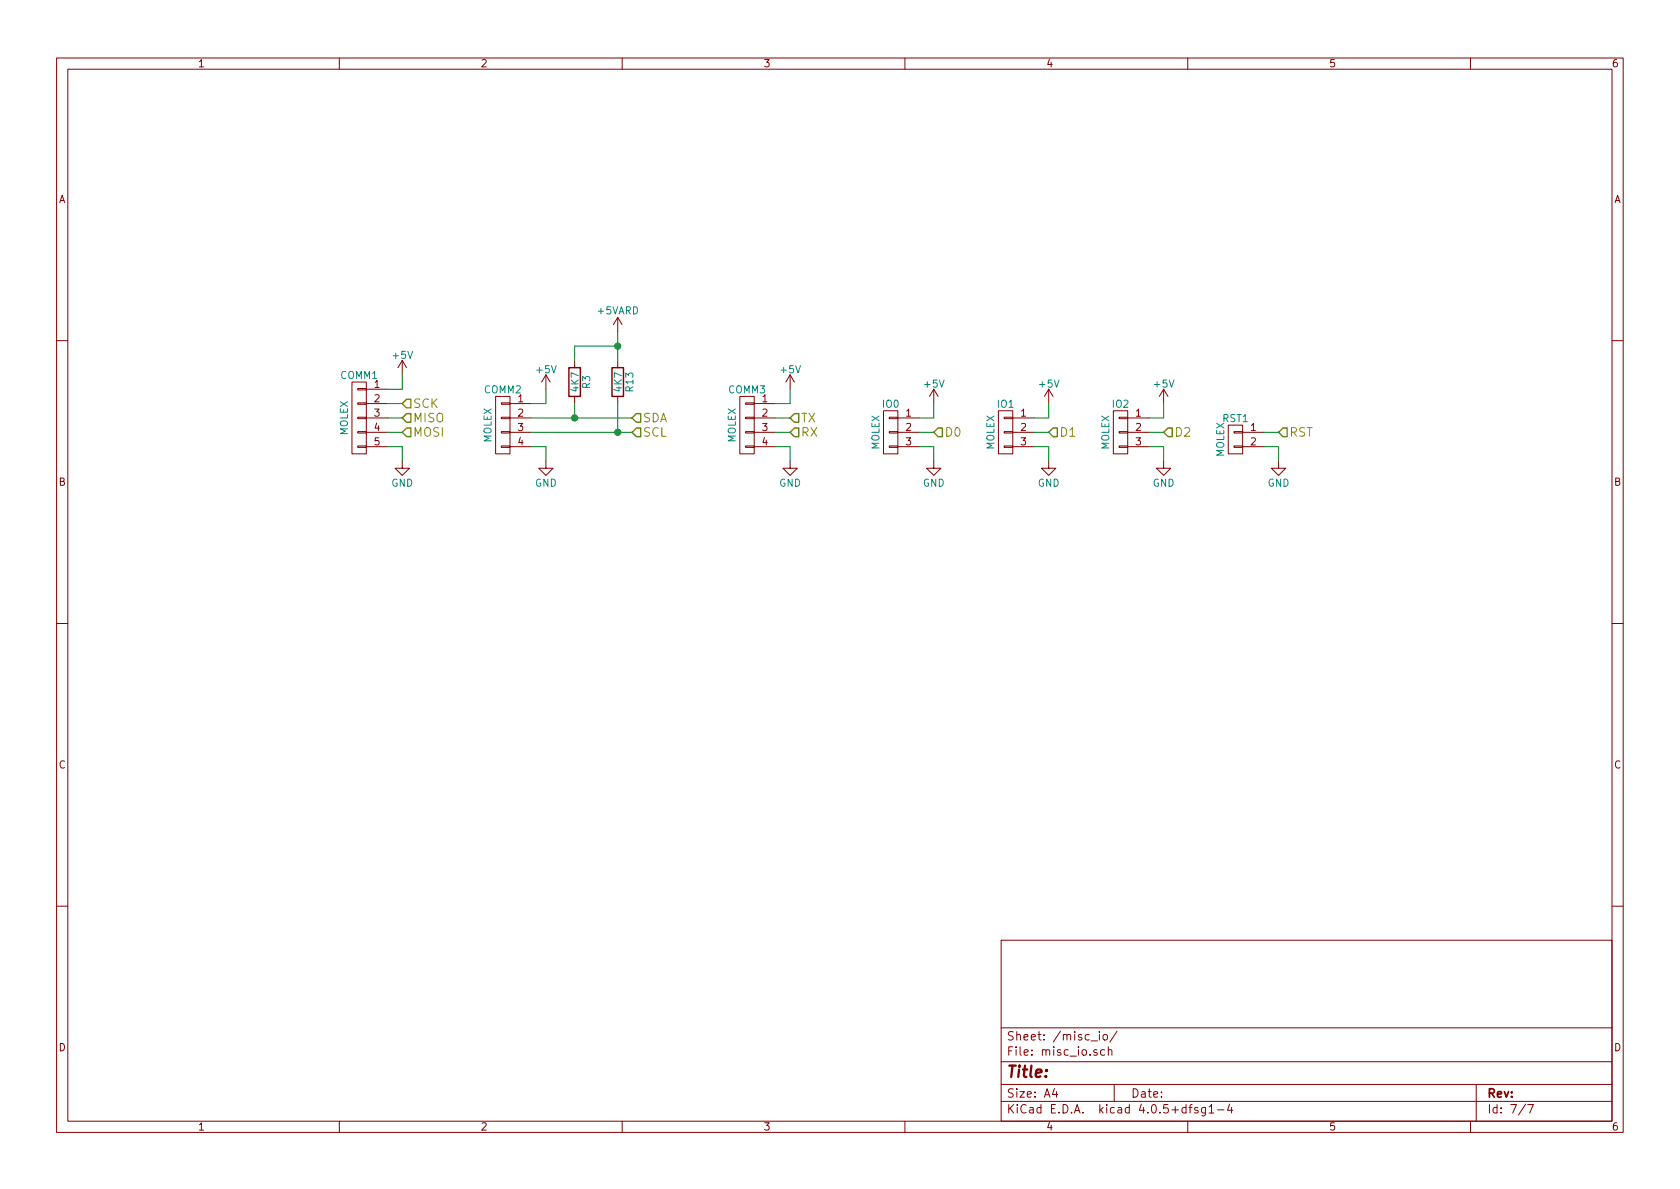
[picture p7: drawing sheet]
EESchema Schematic File Version 2
LIBS:arduino-mini-plug-breakout
EELAYER 25 0
EELAYER END
$Descr A4 11693 8268
encoding utf-8
Sheet 7 7
Title ""
Date ""
Rev ""
Comp ""
Comment1 ""
Comment2 ""
Comment3 ""
Comment4 ""
$EndDescr
$Comp
L CONN_01X04 COMM3
U 1 1
P 5200 2950
F 0 "COMM3" H 5200 3200 50  0000 C CNN
F 1 "MOLEX" V 5300 2950 50  0000 C CNN
F 2 "molex-kk254-pcb-lock:Socket_MOLEX-KK-RM2-54mm_Lock_4pin_straight" H 5200 2950 50  0001 C CNN
F 3 "" H 5200 2950 50  0000 C CNN
	1    5200 2950
	-1   0    0    -1  
$EndComp
$Comp
L CONN_01X04 COMM2
U 1 1
P 3500 2950
F 0 "COMM2" H 3500 3200 50  0000 C CNN
F 1 "MOLEX" V 3600 2950 50  0000 C CNN
F 2 "molex-kk254-pcb-lock:Socket_MOLEX-KK-RM2-54mm_Lock_4pin_straight" H 3500 2950 50  0001 C CNN
F 3 "" H 3500 2950 50  0000 C CNN
	1    3500 2950
	-1   0    0    -1  
$EndComp
Text HLabel 5500 2900 2    60   Input ~ 0
TX
Text HLabel 5500 3000 2    60   Input ~ 0
RX
$Comp
L +5V #PWR066
U 1 1
P 5500 2700
F 0 "#PWR066" H 5500 2550 50  0001 C CNN
F 1 "+5V" H 5500 2840 50  0000 C CNN
F 2 "" H 5500 2700 50  0000 C CNN
F 3 "" H 5500 2700 50  0000 C CNN
	1    5500 2700
	1    0    0    -1  
$EndComp
$Comp
L GND #PWR067
U 1 1
P 3800 3200
F 0 "#PWR067" H 3800 2950 50  0001 C CNN
F 1 "GND" H 3800 3050 50  0000 C CNN
F 2 "" H 3800 3200 50  0000 C CNN
F 3 "" H 3800 3200 50  0000 C CNN
	1    3800 3200
	1    0    0    -1  
$EndComp
$Comp
L GND #PWR068
U 1 1
P 5500 3200
F 0 "#PWR068" H 5500 2950 50  0001 C CNN
F 1 "GND" H 5500 3050 50  0000 C CNN
F 2 "" H 5500 3200 50  0000 C CNN
F 3 "" H 5500 3200 50  0000 C CNN
	1    5500 3200
	1    0    0    -1  
$EndComp
Text HLabel 4400 2900 2    60   Input ~ 0
SDA
Text HLabel 4400 3000 2    60   Input ~ 0
SCL
$Comp
L CONN_01X05 COMM1
U 1 1
P 2500 2900
F 0 "COMM1" H 2500 3200 50  0000 C CNN
F 1 "MOLEX" V 2600 2900 50  0000 C CNN
F 2 "molex-kk254-pcb-lock:Socket_MOLEX-KK-RM2-54mm_Lock_5pin_straight" H 2500 2900 50  0001 C CNN
F 3 "" H 2500 2900 50  0000 C CNN
	1    2500 2900
	-1   0    0    -1  
$EndComp
$Comp
L +5V #PWR069
U 1 1
P 2800 2600
F 0 "#PWR069" H 2800 2450 50  0001 C CNN
F 1 "+5V" H 2800 2740 50  0000 C CNN
F 2 "" H 2800 2600 50  0000 C CNN
F 3 "" H 2800 2600 50  0000 C CNN
	1    2800 2600
	1    0    0    -1  
$EndComp
$Comp
L GND #PWR070
U 1 1
P 2800 3200
F 0 "#PWR070" H 2800 2950 50  0001 C CNN
F 1 "GND" H 2800 3050 50  0000 C CNN
F 2 "" H 2800 3200 50  0000 C CNN
F 3 "" H 2800 3200 50  0000 C CNN
	1    2800 3200
	1    0    0    -1  
$EndComp
Text HLabel 2800 2900 2    60   Input ~ 0
MISO
Text HLabel 2800 3000 2    60   Input ~ 0
MOSI
Text HLabel 2800 2800 2    60   Input ~ 0
SCK
$Comp
L CONN_01X03 IO0
U 1 1
P 6200 3000
F 0 "IO0" H 6200 3200 50  0000 C CNN
F 1 "MOLEX" V 6300 3000 50  0000 C CNN
F 2 "molex-kk254-pcb-lock:Socket_MOLEX-KK-RM2-54mm_Lock_3pin_straight" H 6200 3000 50  0001 C CNN
F 3 "" H 6200 3000 50  0000 C CNN
	1    6200 3000
	-1   0    0    -1  
$EndComp
$Comp
L +5V #PWR071
U 1 1
P 6500 2800
F 0 "#PWR071" H 6500 2650 50  0001 C CNN
F 1 "+5V" H 6500 2940 50  0000 C CNN
F 2 "" H 6500 2800 50  0000 C CNN
F 3 "" H 6500 2800 50  0000 C CNN
	1    6500 2800
	1    0    0    -1  
$EndComp
$Comp
L GND #PWR072
U 1 1
P 6500 3200
F 0 "#PWR072" H 6500 2950 50  0001 C CNN
F 1 "GND" H 6500 3050 50  0000 C CNN
F 2 "" H 6500 3200 50  0000 C CNN
F 3 "" H 6500 3200 50  0000 C CNN
	1    6500 3200
	1    0    0    -1  
$EndComp
Text HLabel 6500 3000 2    60   Input ~ 0
D0
$Comp
L CONN_01X03 IO1
U 1 1
P 7000 3000
F 0 "IO1" H 7000 3200 50  0000 C CNN
F 1 "MOLEX" V 7100 3000 50  0000 C CNN
F 2 "molex-kk254-pcb-lock:Socket_MOLEX-KK-RM2-54mm_Lock_3pin_straight" H 7000 3000 50  0001 C CNN
F 3 "" H 7000 3000 50  0000 C CNN
	1    7000 3000
	-1   0    0    -1  
$EndComp
$Comp
L +5V #PWR073
U 1 1
P 7300 2800
F 0 "#PWR073" H 7300 2650 50  0001 C CNN
F 1 "+5V" H 7300 2940 50  0000 C CNN
F 2 "" H 7300 2800 50  0000 C CNN
F 3 "" H 7300 2800 50  0000 C CNN
	1    7300 2800
	1    0    0    -1  
$EndComp
$Comp
L GND #PWR074
U 1 1
P 7300 3200
F 0 "#PWR074" H 7300 2950 50  0001 C CNN
F 1 "GND" H 7300 3050 50  0000 C CNN
F 2 "" H 7300 3200 50  0000 C CNN
F 3 "" H 7300 3200 50  0000 C CNN
	1    7300 3200
	1    0    0    -1  
$EndComp
Text HLabel 7300 3000 2    60   Input ~ 0
D1
$Comp
L CONN_01X03 IO2
U 1 1
P 7800 3000
F 0 "IO2" H 7800 3200 50  0000 C CNN
F 1 "MOLEX" V 7900 3000 50  0000 C CNN
F 2 "molex-kk254-pcb-lock:Socket_MOLEX-KK-RM2-54mm_Lock_3pin_straight" H 7800 3000 50  0001 C CNN
F 3 "" H 7800 3000 50  0000 C CNN
	1    7800 3000
	-1   0    0    -1  
$EndComp
$Comp
L +5V #PWR075
U 1 1
P 8100 2800
F 0 "#PWR075" H 8100 2650 50  0001 C CNN
F 1 "+5V" H 8100 2940 50  0000 C CNN
F 2 "" H 8100 2800 50  0000 C CNN
F 3 "" H 8100 2800 50  0000 C CNN
	1    8100 2800
	1    0    0    -1  
$EndComp
$Comp
L GND #PWR076
U 1 1
P 8100 3200
F 0 "#PWR076" H 8100 2950 50  0001 C CNN
F 1 "GND" H 8100 3050 50  0000 C CNN
F 2 "" H 8100 3200 50  0000 C CNN
F 3 "" H 8100 3200 50  0000 C CNN
	1    8100 3200
	1    0    0    -1  
$EndComp
Text HLabel 8100 3000 2    60   Input ~ 0
D2
$Comp
L GND #PWR077
U 1 1
P 8900 3200
F 0 "#PWR077" H 8900 2950 50  0001 C CNN
F 1 "GND" H 8900 3050 50  0000 C CNN
F 2 "" H 8900 3200 50  0000 C CNN
F 3 "" H 8900 3200 50  0000 C CNN
	1    8900 3200
	1    0    0    -1  
$EndComp
Text HLabel 8900 3000 2    60   Input ~ 0
RST
$Comp
L CONN_01X02 RST1
U 1 1
P 8600 3050
F 0 "RST1" H 8600 3200 50  0000 C CNN
F 1 "MOLEX" V 8700 3050 50  0000 C CNN
F 2 "molex-kk254-pcb-lock:Socket_MOLEX-KK-RM2-54mm_Lock_2pin_straight" H 8600 3050 50  0001 C CNN
F 3 "" H 8600 3050 50  0000 C CNN
	1    8600 3050
	-1   0    0    -1  
$EndComp
$Comp
L R R3
U 1 1
P 4000 2650
F 0 "R3" V 4080 2650 50  0000 C CNN
F 1 "4K7" V 4000 2650 50  0000 C CNN
F 2 "Resistors_SMD:R_0603_HandSoldering" V 3930 2650 50  0001 C CNN
F 3 "" H 4000 2650 50  0000 C CNN
	1    4000 2650
	1    0    0    -1  
$EndComp
$Comp
L R R13
U 1 1
P 4300 2650
F 0 "R13" V 4380 2650 50  0000 C CNN
F 1 "4K7" V 4300 2650 50  0000 C CNN
F 2 "Resistors_SMD:R_0603_HandSoldering" V 4230 2650 50  0001 C CNN
F 3 "" H 4300 2650 50  0000 C CNN
	1    4300 2650
	1    0    0    -1  
$EndComp
$Comp
L +5V #PWR078
U 1 1
P 3800 2700
F 0 "#PWR078" H 3800 2550 50  0001 C CNN
F 1 "+5V" H 3800 2840 50  0000 C CNN
F 2 "" H 3800 2700 50  0000 C CNN
F 3 "" H 3800 2700 50  0000 C CNN
	1    3800 2700
	1    0    0    -1  
$EndComp
Wire Wire Line
	4000 2500 4000 2400
Wire Wire Line
	4300 2300 4300 2500
Connection ~ 4300 3000
Wire Wire Line
	4300 2800 4300 3000
Connection ~ 4000 2900
Wire Wire Line
	4000 2800 4000 2900
Wire Wire Line
	8800 3000 8900 3000
Wire Wire Line
	8900 3100 8900 3200
Wire Wire Line
	8800 3100 8900 3100
Wire Wire Line
	8000 3000 8100 3000
Wire Wire Line
	8100 2900 8100 2800
Wire Wire Line
	8000 2900 8100 2900
Wire Wire Line
	8100 3100 8100 3200
Wire Wire Line
	8000 3100 8100 3100
Wire Wire Line
	7200 3000 7300 3000
Wire Wire Line
	7300 2900 7300 2800
Wire Wire Line
	7200 2900 7300 2900
Wire Wire Line
	7300 3100 7300 3200
Wire Wire Line
	7200 3100 7300 3100
Wire Wire Line
	6400 3000 6500 3000
Wire Wire Line
	6500 2900 6500 2800
Wire Wire Line
	6400 2900 6500 2900
Wire Wire Line
	6500 3100 6500 3200
Wire Wire Line
	6400 3100 6500 3100
Wire Wire Line
	2700 2900 2800 2900
Wire Wire Line
	2700 3000 2800 3000
Wire Wire Line
	2700 2800 2800 2800
Wire Wire Line
	2800 3100 2800 3200
Wire Wire Line
	2700 3100 2800 3100
Wire Wire Line
	2800 2600 2800 2700
Wire Wire Line
	2800 2700 2700 2700
Wire Wire Line
	5500 2900 5400 2900
Wire Wire Line
	5400 3000 5500 3000
Wire Wire Line
	3700 2900 4400 2900
Wire Wire Line
	3700 3000 4400 3000
Wire Wire Line
	3800 3100 3800 3200
Wire Wire Line
	3700 3100 3800 3100
Wire Wire Line
	3700 2800 3800 2800
Wire Wire Line
	5500 3100 5500 3200
Wire Wire Line
	5400 3100 5500 3100
Wire Wire Line
	5500 2800 5500 2700
Wire Wire Line
	5400 2800 5500 2800
$Comp
L +5VARD #PWR079
U 1 1
P 4300 2300
F 0 "#PWR079" H 4300 2150 50  0001 C CNN
F 1 "+5VARD" H 4300 2450 50  0000 C CNN
F 2 "" H 4300 2300 50  0000 C CNN
F 3 "" H 4300 2300 50  0000 C CNN
	1    4300 2300
	1    0    0    -1  
$EndComp
Connection ~ 4300 2400
Wire Wire Line
	3800 2800 3800 2700
Wire Wire Line
	4000 2400 4300 2400
$EndSCHEMATC
